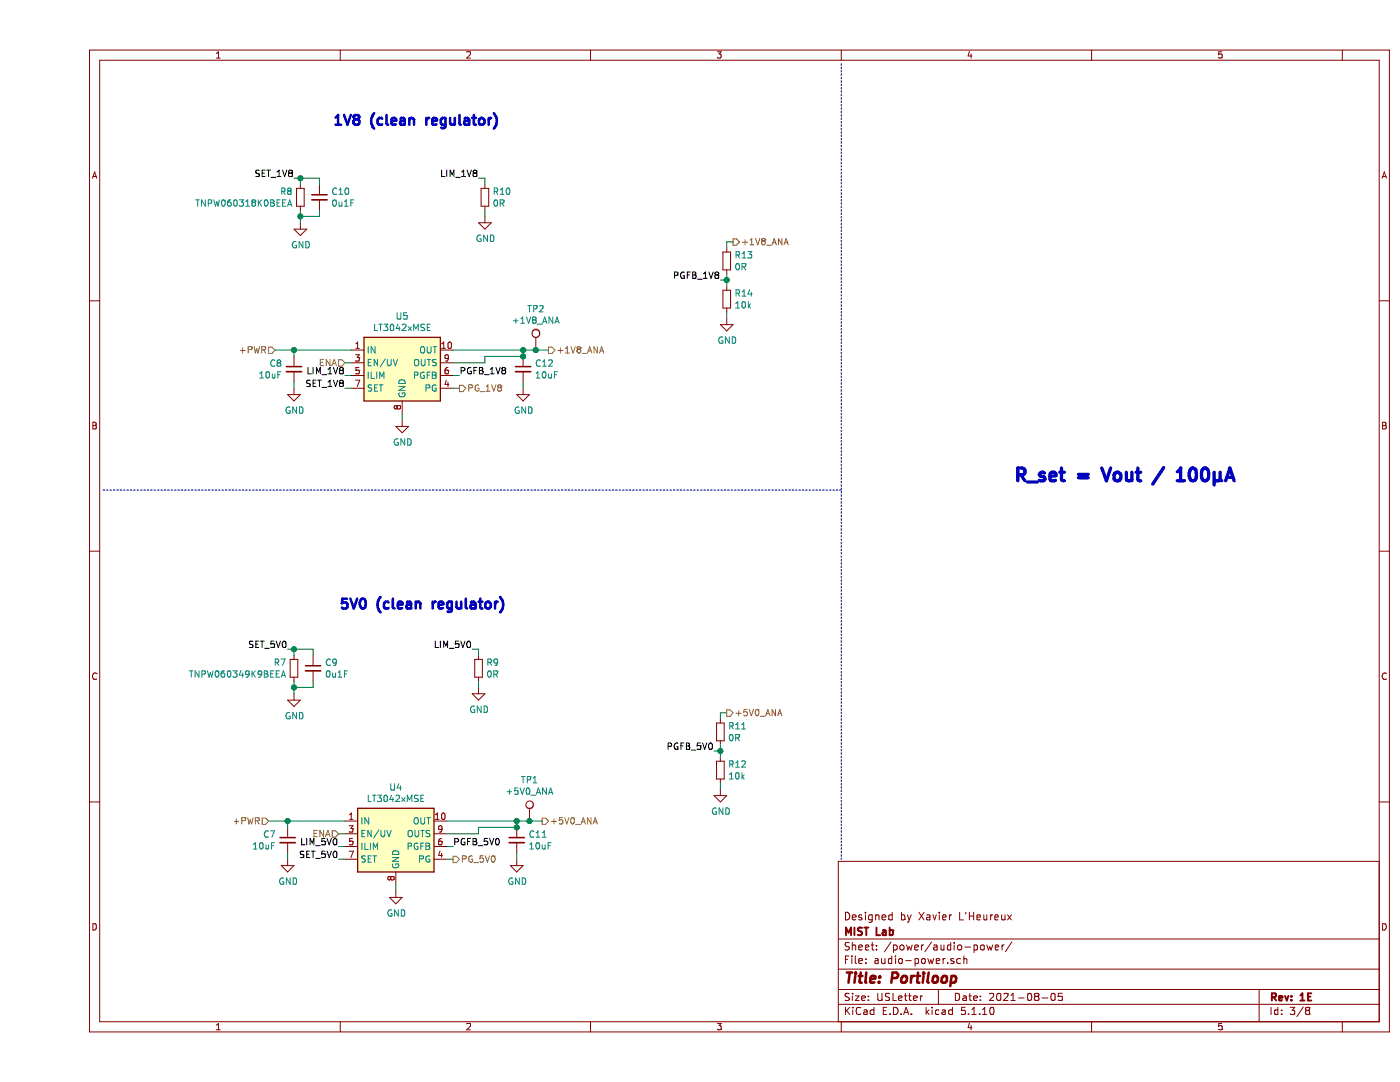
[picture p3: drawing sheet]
EESchema Schematic File Version 4
EELAYER 30 0
EELAYER END
$Descr USLetter 11000 8500
encoding utf-8
Sheet 3 8
Title "Portiloop"
Date "2021-08-05"
Rev "1E"
Comp "MIST Lab"
Comment1 "Designed by Xavier L'Heureux"
Comment2 ""
Comment3 ""
Comment4 ""
$EndDescr
$Comp
L Regulator_Linear:LT3042xMSE U5
U 1 1
P 2850 2850
F 0 "U5" H 2850 3217 50  0000 C CNN
F 1 "LT3042xMSE" H 2850 3126 50  0000 C CNN
F 2 "Package_SO:MSOP-10-1EP_3x3mm_P0.5mm_EP1.68x1.88mm" H 2850 3175 50  0001 C CNN
F 3 "https://www.analog.com/media/en/technical-documentation/data-sheets/3042fb.pdf" H 2850 2850 50  0001 C CNN
	1    2850 2850
	1    0    0    -1  
$EndComp
Text HLabel 1850 2750 0    50   Input ~ 0
+PWR
Text HLabel 5450 1900 2    50   Output ~ 0
+1V8_ANA
Text HLabel 3950 6450 2    50   Output ~ 0
+5V0_ANA
$Comp
L Device:C_Small C8
U 1 1
P 2000 2900
F 0 "C8" H 1909 2946 50  0000 R CNN
F 1 "10uF" H 1909 2855 50  0000 R CNN
F 2 "Capacitor_SMD:C_0603_1608Metric" H 2000 2900 50  0001 C CNN
F 3 "~" H 2000 2900 50  0001 C CNN
	1    2000 2900
	1    0    0    -1  
$EndComp
Wire Wire Line
	2400 2850 2450 2850
Text HLabel 3300 3050 2    50   Output ~ 0
PG_1V8
Wire Wire Line
	3300 3050 3250 3050
Text Label 2400 3050 2    50   ~ 0
SET_1V8
Wire Wire Line
	2400 3050 2450 3050
Wire Wire Line
	1850 2750 2000 2750
Wire Wire Line
	2000 2750 2000 2800
Connection ~ 2000 2750
Wire Wire Line
	2000 2750 2450 2750
Wire Wire Line
	2000 3000 2000 3050
$Comp
L Device:C_Small C12
U 1 1
P 3800 2900
F 0 "C12" H 3892 2946 50  0000 L CNN
F 1 "10uF" H 3892 2855 50  0000 L CNN
F 2 "Capacitor_SMD:C_0603_1608Metric" H 3800 2900 50  0001 C CNN
F 3 "~" H 3800 2900 50  0001 C CNN
	1    3800 2900
	1    0    0    -1  
$EndComp
Wire Wire Line
	3800 2750 3800 2800
Connection ~ 3800 2800
Wire Wire Line
	3500 2850 3500 2800
Wire Wire Line
	3250 2850 3500 2850
Wire Wire Line
	3800 3050 3800 3000
Text Label 3300 2950 0    50   ~ 0
PGFB_1V8
Wire Wire Line
	3300 2950 3250 2950
Wire Wire Line
	3500 2800 3800 2800
Wire Wire Line
	3250 2750 3800 2750
Text HLabel 4000 2750 2    50   Output ~ 0
+1V8_ANA
Wire Wire Line
	3900 2750 3800 2750
Connection ~ 3800 2750
Wire Wire Line
	2850 3300 2850 3250
Text Label 2400 2950 2    50   ~ 0
LIM_1V8
Wire Wire Line
	2400 2950 2450 2950
$Comp
L Device:R_Small R10
U 1 1
P 3500 1550
F 0 "R10" H 3559 1596 50  0000 L CNN
F 1 "0R" H 3559 1505 50  0000 L CNN
F 2 "Resistor_SMD:R_0603_1608Metric" H 3500 1550 50  0001 C CNN
F 3 "~" H 3500 1550 50  0001 C CNN
	1    3500 1550
	1    0    0    -1  
$EndComp
$Comp
L Device:R_Small R13
U 1 1
P 5400 2050
F 0 "R13" H 5459 2096 50  0000 L CNN
F 1 "0R" H 5459 2005 50  0000 L CNN
F 2 "Resistor_SMD:R_0603_1608Metric" H 5400 2050 50  0001 C CNN
F 3 "~" H 5400 2050 50  0001 C CNN
	1    5400 2050
	1    0    0    -1  
$EndComp
$Comp
L Device:R_Small R14
U 1 1
P 5400 2350
F 0 "R14" H 5459 2396 50  0000 L CNN
F 1 "10k" H 5459 2305 50  0000 L CNN
F 2 "Resistor_SMD:R_0603_1608Metric" H 5400 2350 50  0001 C CNN
F 3 "~" H 5400 2350 50  0001 C CNN
	1    5400 2350
	1    0    0    -1  
$EndComp
Text Label 3450 1400 2    50   ~ 0
LIM_1V8
Wire Wire Line
	3500 1450 3500 1400
Wire Wire Line
	3500 1400 3450 1400
Wire Wire Line
	3500 1700 3500 1650
$Comp
L Device:R_Small R8
U 1 1
P 2050 1550
F 0 "R8" H 1991 1596 50  0000 R CNN
F 1 "TNPW060318K0BEEA" H 1991 1505 50  0000 R CNN
F 2 "Resistor_SMD:R_0603_1608Metric" H 2050 1550 50  0001 C CNN
F 3 "~" H 2050 1550 50  0001 C CNN
	1    2050 1550
	1    0    0    -1  
$EndComp
Text Label 2000 1400 2    50   ~ 0
SET_1V8
Wire Wire Line
	2050 1450 2050 1400
Wire Wire Line
	2050 1400 2000 1400
Wire Wire Line
	5450 1900 5400 1900
Wire Wire Line
	5400 1900 5400 1950
Wire Wire Line
	5400 2150 5400 2200
Wire Wire Line
	5400 2500 5400 2450
Text Label 5350 2200 2    50   ~ 0
PGFB_1V8
Connection ~ 5400 2200
Wire Wire Line
	5400 2200 5400 2250
$Comp
L Device:C_Small C10
U 1 1
P 2200 1550
F 0 "C10" H 2292 1596 50  0000 L CNN
F 1 "0u1F" H 2292 1505 50  0000 L CNN
F 2 "Capacitor_SMD:C_0201_0603Metric" H 2200 1550 50  0001 C CNN
F 3 "~" H 2200 1550 50  0001 C CNN
	1    2200 1550
	1    0    0    -1  
$EndComp
Wire Wire Line
	2050 1400 2200 1400
Wire Wire Line
	2200 1400 2200 1450
Connection ~ 2050 1400
Wire Wire Line
	2050 1650 2050 1700
Wire Wire Line
	2050 1700 2200 1700
Wire Wire Line
	2200 1700 2200 1650
Connection ~ 2050 1700
Wire Wire Line
	2050 1700 2050 1750
Wire Wire Line
	5350 2200 5400 2200
Text Notes 7650 3800 0    100  ~ 20
R_set = Vout / 100μA
$Comp
L Regulator_Linear:LT3042xMSE U4
U 1 1
P 2800 6550
F 0 "U4" H 2800 6917 50  0000 C CNN
F 1 "LT3042xMSE" H 2800 6826 50  0000 C CNN
F 2 "Package_SO:MSOP-10-1EP_3x3mm_P0.5mm_EP1.68x1.88mm" H 2800 6875 50  0001 C CNN
F 3 "https://www.analog.com/media/en/technical-documentation/data-sheets/3042fb.pdf" H 2800 6550 50  0001 C CNN
	1    2800 6550
	1    0    0    -1  
$EndComp
Text HLabel 1800 6450 0    50   Input ~ 0
+PWR
Text HLabel 5400 5600 2    50   Output ~ 0
+5V0_ANA
$Comp
L Device:C_Small C7
U 1 1
P 1950 6600
F 0 "C7" H 1859 6646 50  0000 R CNN
F 1 "10uF" H 1859 6555 50  0000 R CNN
F 2 "Capacitor_SMD:C_0603_1608Metric" H 1950 6600 50  0001 C CNN
F 3 "~" H 1950 6600 50  0001 C CNN
	1    1950 6600
	1    0    0    -1  
$EndComp
Wire Wire Line
	2350 6550 2400 6550
Text HLabel 3250 6750 2    50   Output ~ 0
PG_5V0
Wire Wire Line
	3250 6750 3200 6750
Text Label 2350 6750 2    50   ~ 0
SET_5V0
Wire Wire Line
	2350 6750 2400 6750
Wire Wire Line
	1800 6450 1950 6450
Wire Wire Line
	1950 6450 1950 6500
Connection ~ 1950 6450
Wire Wire Line
	1950 6450 2400 6450
Wire Wire Line
	1950 6700 1950 6750
$Comp
L Device:C_Small C11
U 1 1
P 3750 6600
F 0 "C11" H 3842 6646 50  0000 L CNN
F 1 "10uF" H 3842 6555 50  0000 L CNN
F 2 "Capacitor_SMD:C_0603_1608Metric" H 3750 6600 50  0001 C CNN
F 3 "~" H 3750 6600 50  0001 C CNN
	1    3750 6600
	1    0    0    -1  
$EndComp
Wire Wire Line
	3750 6450 3750 6500
Connection ~ 3750 6500
Wire Wire Line
	3450 6550 3450 6500
Wire Wire Line
	3200 6550 3450 6550
Wire Wire Line
	3750 6750 3750 6700
Text Label 3250 6650 0    50   ~ 0
PGFB_5V0
Wire Wire Line
	3250 6650 3200 6650
Wire Wire Line
	3450 6500 3750 6500
Wire Wire Line
	3200 6450 3750 6450
Wire Wire Line
	3850 6450 3750 6450
Connection ~ 3750 6450
Wire Wire Line
	2800 7000 2800 6950
Text Label 2350 6650 2    50   ~ 0
LIM_5V0
Wire Wire Line
	2350 6650 2400 6650
$Comp
L Device:R_Small R9
U 1 1
P 3450 5250
F 0 "R9" H 3509 5296 50  0000 L CNN
F 1 "0R" H 3509 5205 50  0000 L CNN
F 2 "Resistor_SMD:R_0603_1608Metric" H 3450 5250 50  0001 C CNN
F 3 "~" H 3450 5250 50  0001 C CNN
	1    3450 5250
	1    0    0    -1  
$EndComp
$Comp
L Device:R_Small R11
U 1 1
P 5350 5750
F 0 "R11" H 5409 5796 50  0000 L CNN
F 1 "0R" H 5409 5705 50  0000 L CNN
F 2 "Resistor_SMD:R_0603_1608Metric" H 5350 5750 50  0001 C CNN
F 3 "~" H 5350 5750 50  0001 C CNN
	1    5350 5750
	1    0    0    -1  
$EndComp
$Comp
L Device:R_Small R12
U 1 1
P 5350 6050
F 0 "R12" H 5409 6096 50  0000 L CNN
F 1 "10k" H 5409 6005 50  0000 L CNN
F 2 "Resistor_SMD:R_0603_1608Metric" H 5350 6050 50  0001 C CNN
F 3 "~" H 5350 6050 50  0001 C CNN
	1    5350 6050
	1    0    0    -1  
$EndComp
Text Label 3400 5100 2    50   ~ 0
LIM_5V0
Wire Wire Line
	3450 5150 3450 5100
Wire Wire Line
	3450 5100 3400 5100
Wire Wire Line
	3450 5400 3450 5350
$Comp
L Device:R_Small R7
U 1 1
P 2000 5250
F 0 "R7" H 1941 5296 50  0000 R CNN
F 1 "TNPW060349K9BEEA" H 1941 5205 50  0000 R CNN
F 2 "Resistor_SMD:R_0603_1608Metric" H 2000 5250 50  0001 C CNN
F 3 "~" H 2000 5250 50  0001 C CNN
	1    2000 5250
	1    0    0    -1  
$EndComp
Text Label 1950 5100 2    50   ~ 0
SET_5V0
Wire Wire Line
	2000 5150 2000 5100
Wire Wire Line
	2000 5100 1950 5100
Wire Wire Line
	5400 5600 5350 5600
Wire Wire Line
	5350 5600 5350 5650
Wire Wire Line
	5350 5850 5350 5900
Wire Wire Line
	5350 6200 5350 6150
Text Label 5300 5900 2    50   ~ 0
PGFB_5V0
Connection ~ 5350 5900
Wire Wire Line
	5350 5900 5350 5950
$Comp
L Device:C_Small C9
U 1 1
P 2150 5250
F 0 "C9" H 2242 5296 50  0000 L CNN
F 1 "0u1F" H 2242 5205 50  0000 L CNN
F 2 "Capacitor_SMD:C_0201_0603Metric" H 2150 5250 50  0001 C CNN
F 3 "~" H 2150 5250 50  0001 C CNN
	1    2150 5250
	1    0    0    -1  
$EndComp
Wire Wire Line
	2000 5100 2150 5100
Wire Wire Line
	2150 5100 2150 5150
Connection ~ 2000 5100
Wire Wire Line
	2000 5350 2000 5400
Wire Wire Line
	2000 5400 2150 5400
Wire Wire Line
	2150 5400 2150 5350
Connection ~ 2000 5400
Wire Wire Line
	2000 5400 2000 5450
Wire Wire Line
	5300 5900 5350 5900
Text Notes 2300 1000 0    79   ~ 16
1V8 (clean regulator)
Text Notes 2350 4800 0    79   ~ 16
5V0 (clean regulator)
$Comp
L Connector:TestPoint TP2
U 1 1
P 3900 2750
F 0 "TP2" H 3900 3075 50  0000 C CNN
F 1 "+1V8_ANA" H 3900 2984 50  0000 C CNN
F 2 "TestPoint:TestPoint_Pad_D1.0mm" H 4100 2750 50  0001 C CNN
F 3 "~" H 4100 2750 50  0001 C CNN
	1    3900 2750
	1    0    0    -1  
$EndComp
Wire Wire Line
	3900 2750 4000 2750
Connection ~ 3900 2750
$Comp
L Connector:TestPoint TP1
U 1 1
P 3850 6450
F 0 "TP1" H 3850 6775 50  0000 C CNN
F 1 "+5V0_ANA" H 3850 6684 50  0000 C CNN
F 2 "TestPoint:TestPoint_Pad_D1.0mm" H 4050 6450 50  0001 C CNN
F 3 "~" H 4050 6450 50  0001 C CNN
	1    3850 6450
	1    0    0    -1  
$EndComp
Wire Wire Line
	3850 6450 3950 6450
Connection ~ 3850 6450
Wire Notes Line
	6300 500  6300 6750
Wire Notes Line
	500  3850 6300 3850
Text HLabel 2400 2850 0    50   Input ~ 0
ENA
Text HLabel 2350 6550 0    50   Input ~ 0
ENA
$Comp
L power:GND #PWR024
U 1 1
P 3800 3050
F 0 "#PWR024" H 3800 2800 50  0001 C CNN
F 1 "GND" H 3805 2877 50  0000 C CNN
F 2 "" H 3800 3050 50  0001 C CNN
F 3 "" H 3800 3050 50  0001 C CNN
	1    3800 3050
	1    0    0    -1  
$EndComp
$Comp
L power:GND #PWR020
U 1 1
P 2850 3300
F 0 "#PWR020" H 2850 3050 50  0001 C CNN
F 1 "GND" H 2855 3127 50  0000 C CNN
F 2 "" H 2850 3300 50  0001 C CNN
F 3 "" H 2850 3300 50  0001 C CNN
	1    2850 3300
	1    0    0    -1  
$EndComp
$Comp
L power:GND #PWR016
U 1 1
P 2000 3050
F 0 "#PWR016" H 2000 2800 50  0001 C CNN
F 1 "GND" H 2005 2877 50  0000 C CNN
F 2 "" H 2000 3050 50  0001 C CNN
F 3 "" H 2000 3050 50  0001 C CNN
	1    2000 3050
	1    0    0    -1  
$EndComp
$Comp
L power:GND #PWR026
U 1 1
P 5400 2500
F 0 "#PWR026" H 5400 2250 50  0001 C CNN
F 1 "GND" H 5405 2327 50  0000 C CNN
F 2 "" H 5400 2500 50  0001 C CNN
F 3 "" H 5400 2500 50  0001 C CNN
	1    5400 2500
	1    0    0    -1  
$EndComp
$Comp
L power:GND #PWR022
U 1 1
P 3500 1700
F 0 "#PWR022" H 3500 1450 50  0001 C CNN
F 1 "GND" H 3505 1527 50  0000 C CNN
F 2 "" H 3500 1700 50  0001 C CNN
F 3 "" H 3500 1700 50  0001 C CNN
	1    3500 1700
	1    0    0    -1  
$EndComp
$Comp
L power:GND #PWR018
U 1 1
P 2050 1750
F 0 "#PWR018" H 2050 1500 50  0001 C CNN
F 1 "GND" H 2055 1577 50  0000 C CNN
F 2 "" H 2050 1750 50  0001 C CNN
F 3 "" H 2050 1750 50  0001 C CNN
	1    2050 1750
	1    0    0    -1  
$EndComp
$Comp
L power:GND #PWR017
U 1 1
P 2000 5450
F 0 "#PWR017" H 2000 5200 50  0001 C CNN
F 1 "GND" H 2005 5277 50  0000 C CNN
F 2 "" H 2000 5450 50  0001 C CNN
F 3 "" H 2000 5450 50  0001 C CNN
	1    2000 5450
	1    0    0    -1  
$EndComp
$Comp
L power:GND #PWR021
U 1 1
P 3450 5400
F 0 "#PWR021" H 3450 5150 50  0001 C CNN
F 1 "GND" H 3455 5227 50  0000 C CNN
F 2 "" H 3450 5400 50  0001 C CNN
F 3 "" H 3450 5400 50  0001 C CNN
	1    3450 5400
	1    0    0    -1  
$EndComp
$Comp
L power:GND #PWR025
U 1 1
P 5350 6200
F 0 "#PWR025" H 5350 5950 50  0001 C CNN
F 1 "GND" H 5355 6027 50  0000 C CNN
F 2 "" H 5350 6200 50  0001 C CNN
F 3 "" H 5350 6200 50  0001 C CNN
	1    5350 6200
	1    0    0    -1  
$EndComp
$Comp
L power:GND #PWR023
U 1 1
P 3750 6750
F 0 "#PWR023" H 3750 6500 50  0001 C CNN
F 1 "GND" H 3755 6577 50  0000 C CNN
F 2 "" H 3750 6750 50  0001 C CNN
F 3 "" H 3750 6750 50  0001 C CNN
	1    3750 6750
	1    0    0    -1  
$EndComp
$Comp
L power:GND #PWR019
U 1 1
P 2800 7000
F 0 "#PWR019" H 2800 6750 50  0001 C CNN
F 1 "GND" H 2805 6827 50  0000 C CNN
F 2 "" H 2800 7000 50  0001 C CNN
F 3 "" H 2800 7000 50  0001 C CNN
	1    2800 7000
	1    0    0    -1  
$EndComp
$Comp
L power:GND #PWR015
U 1 1
P 1950 6750
F 0 "#PWR015" H 1950 6500 50  0001 C CNN
F 1 "GND" H 1955 6577 50  0000 C CNN
F 2 "" H 1950 6750 50  0001 C CNN
F 3 "" H 1950 6750 50  0001 C CNN
	1    1950 6750
	1    0    0    -1  
$EndComp
$EndSCHEMATC
